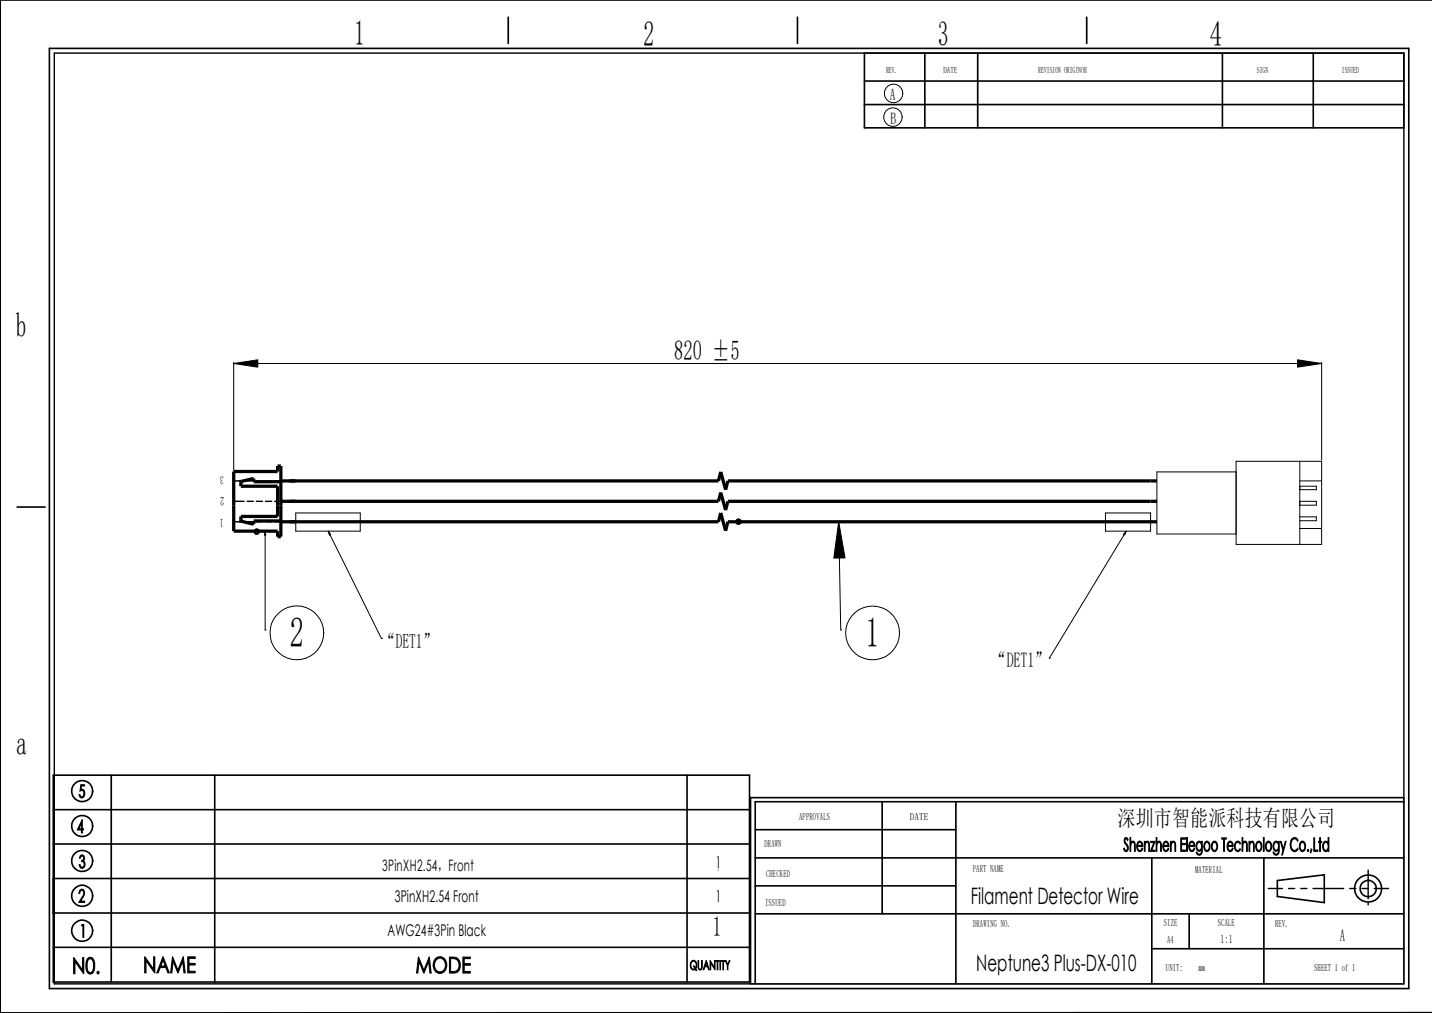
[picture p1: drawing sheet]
<svg xmlns="http://www.w3.org/2000/svg" width="297mm" height="210mm" viewBox="0 0 297 210" stroke-linecap="round" stroke-linejoin="round" font-family="sans-serif">
<g fill="none" stroke="#000" stroke-width=".3">
<path d="M11.3 11h279.9v193h-279.9zM48.5 99.7h2.1M51.3 99.7h1.2M53.2 99.7h1.2M55.1 99.7h1.2M57 99.7h1.3M48.5 108.2h2.1M48.5 103.9h2.1M51.3 108.2h1.2M51.3 103.9h1.2M53.2 108.2h1.2M53.2 103.9h1.2"/>
<path d="M53.2 109.7l-.5 .5M53.6 109.8l-.8 .7M53.8 110.1l-.7 .6M55.1 108.2h1.2M55.1 103.9h1.2M57 108.2h1.3M57 103.9h1.3M153.2 107.7l-.5 .5M153.5 107.8l-.7 .7M153.7 108.1l-.6 .6M263.1 184.2h2.9M267.3 184.2h1.2"/>
<path d="M269.8 184.2h1.3M272.3 184.2h6.4M280 184.2h1.2M282.5 184.2h1.3M283.8 180.4v5.9M283.8 187.2v.4M285 184.2h3"/>
<circle cx="53.2" cy="110.2" r=".54"/>
<circle cx="153.2" cy="108.1" r=".52"/>
</g>
<g fill="none" stroke="#000" stroke-width=".21">
<path d="M48.5 75.4l5-.8v1.5zM48.5 75.1v22.4M48.5 75.4h225.6M269.1 74.6l5 .8-5 .7zM274.1 75.1v20.3M256.4 95.6h17.7v17.3h-17.7zM256.4 97.8h-16.5v12.9h16.5M269.6 99.7h4.5M269.6 95.6v17.3M55 110.1l.1 .9h-.2zM55 110.1v20.5M61.3 106.3h13.4v3.8h-13.4z"/>
<path d="M68.1 110.1l.5 .7-.3 .2zM68.1 110.1l11 22.3M173.9 108.2l1.4 7.5h-2.4zM173.9 108.2l.5 22.4M229.3 106.3h9.3v3.8h-9.3zM233.6 110.1l-.3 .8-.3-.1zM233.6 110.1l-16 26.3M269.6 100.8h3.4v.7h-3.4M269.6 103.9h3.4v.8h-3.4M269.6 107.1h3.4v.8h-3.4M269.6 109.6h4.5M55 130.6h.1"/>
<path d="M79.1 132.4h.1M174.4 130.6h.1M217.6 136.4h.1M291.2 165.4v38.6h-135.5"/>
<circle cx="185.3" cy="19.4" r="1.93"/>
<circle cx="185.2" cy="24.3" r="1.93"/>
<circle cx="61.6" cy="131.2" r="5.6"/>
<circle cx="181" cy="131.2" r="5.6"/>
</g>
<path d="M48.5 97.7h9.1v-1.1h.7v14.7h-.7v-1.2h-9.1zM58.3 99.9h-5.7v-.7l-2.5 .6-.1 .1v.9h7.6v6.3h-7.6v.9l2.6 .7v-.7h5.7M58.3 99.7h90.7l.5-1.9 1 3.7 .5-1.8h88.9M58.3 103.9h90.7l.5-1.8 1 3.6 .5-1.8h88.9M58.3 108.2h90.7l.5-1.9 1 3.7 .5-1.8h88.9" fill="none" stroke="#000" stroke-width=".68" stroke-linecap="butt"/>
<g fill="none" stroke="#000" stroke-width=".34">
<path d="M10.2 10h282v194.9h-282zM105.4 3.6v5.4M165.4 3.6v5.4M179.3 16.8h111.9M179.3 11v15.5h111.9M191.8 11v15.5M202.8 11v15.5M225.4 3.6v5.4M253.5 11v15.5M272.4 11v15.5M297 0h-297v210l297-.1M179.3 21.7h111.9"/>
<path d="M3.6 105.1h5.8M11 160.7h144.4v42.9h-144.4zM11 167.9h144.4M11 175h144.4M23.1 160.7v42.9M44.5 160.7v42.9M142.5 160.7v42.9M156.6 172h41.6M156.6 177.8h134.6M183 166.2v23.2M198.2 166.2v37.8M238.9 177.8v26.2"/>
<path d="M262.1 177.8v26.2M291.2 166.2h-134.6v37.8M291.2 165.4h-135.5v38.6M11 182.1h144.4M11 189.3h144.4M11 196.4h144.4M156.6 183.6h41.6M156.6 189.4h134.6M238.9 196.7h52.3M246.6 189.4v7.3M264.9 182.5l9.8-1.1v5.7l-9.8-1.3z"/>
<circle cx="17" cy="178.5" r="2.18"/>
<circle cx="17" cy="171.2" r="2.18"/>
<circle cx="17" cy="164" r="2.18"/>
<circle cx="17" cy="192.9" r="2.18"/>
<circle cx="17" cy="185.7" r="2.18"/>
<circle cx="283.8" cy="184.2" r="2.8"/>
<circle cx="283.8" cy="184.2" r="1.69"/>
</g>
<path d="M48.5 75.4l5-.8v1.5zM269.1 74.6l5 .8-5 .7zM55 110.1l.1 .9h-.2zM68.1 110.1l.5 .7-.3 .2zM173.9 108.2l1.4 7.5h-2.4zM233.6 110.1l-.3 .8-.3-.1z" fill="#000"/>
<g font-size="8.7">
<text x="60.1" y="134.2">2</text>
<text x="179.5" y="134.2">1</text>
</g>
<g font-size="7.2">
<text x="73.4" y="9.2">1</text>
<text x="133.4" y="9.5">2</text>
<text x="194.5" y="9.5">3</text>
<text x="251" y="9.6">4</text>
<text x="3.3" y="69.8">b</text>
<text x="3.3" y="156.6">a</text>
</g>
<g font-size="5.8">
<text x="139.8" y="74.5">820 ±5</text>
<text x="147.7" y="194">1</text>
</g>
<g font-size="4.7">
<text x="231.8" y="171.3">深圳市智能派科技有限公司</text>
<text x="201.3" y="187.3">Filament Detector Wire</text>
<text x="202.5" y="201.4">Neptune3 Plus-DX-010</text>
</g>
<g font-size="4.6">
<text x="14.9" y="201.8">N0.</text>
<text x="29.7" y="201.7">NAME</text>
<text x="86.2" y="201.7">MODE</text>
</g>
<text font-size="4.3" x="205.9" y="138.3">“DET1”</text>
<text font-size="4.2" x="79.2" y="134.3">“DET1”</text>
<text font-size="3.9" x="233" y="176.5">Shenzhen Elegoo Technology Co.,Ltd</text>
<g font-size="3.7">
<text x="16.3" y="165.4">5</text>
<text x="16" y="172.7">4</text>
<text x="16.3" y="180">3</text>
<text x="16.3" y="187.1">2</text>
<text x="16.6" y="194.3">1</text>
</g>
<g font-size="3.4">
<text x="184.5" y="20.8">A</text>
<text x="184.7" y="25.7">B</text>
<text x="277.9" y="195.1">A</text>
</g>
<g font-size="3.3">
<text x="148.4" y="179.9">1</text>
<text x="79.2" y="180.6">3PinXH2.54，Front</text>
<text x="81.9" y="187">3PinXH2.54 Front</text>
<text x="148.4" y="187">1</text>
<text x="80.3" y="194.1">AWG24#3Pin Black</text>
</g>
<text font-size="2.7" x="143" y="201">QUANTITY</text>
<g font-size="2.5">
<text x="46.4" y="98.8" transform="rotate(-180 46.4 98.8)">3</text>
<text x="46.4" y="107.5" transform="rotate(-180 46.4 107.5)">1</text>
<text x="46.5" y="103" transform="rotate(-180 46.5 103)">2</text>
<text x="253.2" y="195.6">1:1</text>
</g>
<g font-size="2.1">
<text x="165.7" y="170.1">APPROVALS</text>
<text x="188.7" y="170.1">DATE</text>
<text x="158.5" y="175.7">DRAWN</text>
<text x="158.9" y="181.7">CHECKED</text>
<text x="201.8" y="180.8">PART NAME</text>
<text x="247.9" y="181.1">MATERIAL</text>
<text x="158.7" y="187.7">ISSUED</text>
<text x="201.8" y="192.2">DRAWING NO.</text>
<text x="241.4" y="192.1">SIZE</text>
<text x="242.1" y="195.5">A4</text>
<text x="252.6" y="192.1">SCALE</text>
<text x="264.5" y="192.1">REV.</text>
<text x="241.8" y="201.2">UNIT:</text>
<text x="248.5" y="201.2">mm</text>
<text x="272.5" y="201.3">SHEET 1 of 1</text>
</g>
<g font-size="1.8">
<text x="183.8" y="15.1">REV.</text>
<text x="195.7" y="15.1">DATE</text>
<text x="215.3" y="15.1">REVISION ORIGINOR</text>
<text x="260.7" y="15.1">SIGN</text>
<text x="278.3" y="15.1">ISSUED</text>
</g>
<text font-size="1" x="148.8" y="180.6">1</text>
</svg>
